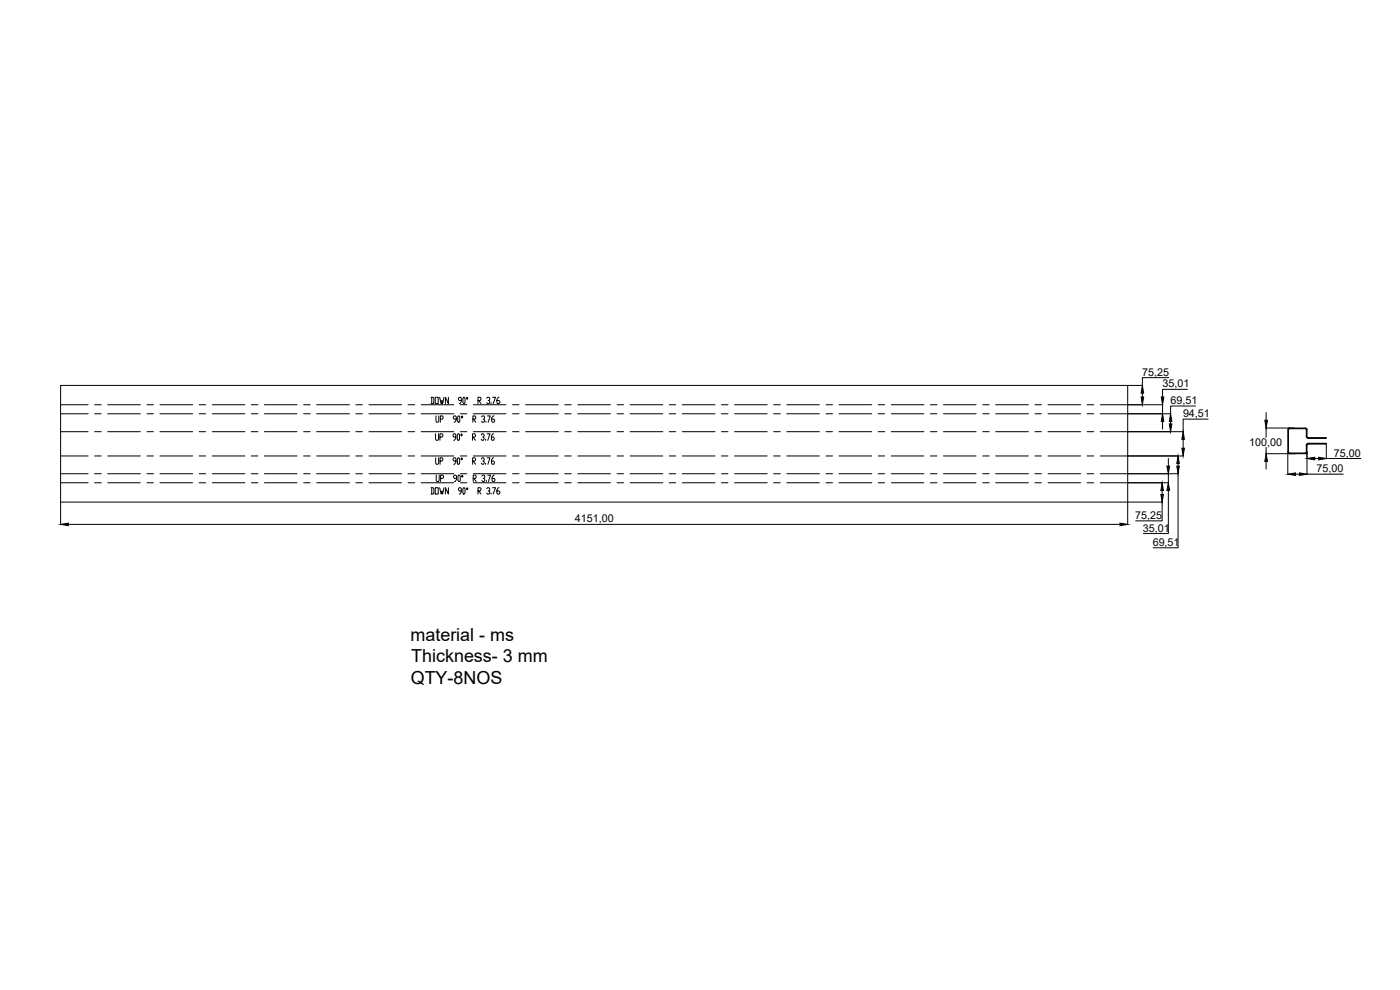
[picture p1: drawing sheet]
<svg xmlns="http://www.w3.org/2000/svg" width="420mm" height="297mm" viewBox="0 0 420 297" stroke-linecap="round" stroke-linejoin="round" font-family="sans-serif">
<!-- layer: 0 -->
<g fill="none" stroke="#000" stroke-width=".3">
<path d="M18.2 115.6h320.2v35.1h-320.2zM129.4 119.2h.6l.2 .3v1.3l-.2 .3h-.6M129.6 119.2v1.9M130.6 119.2h.9v1.9h-.9zM131.9 119.2l.5 1.9 .2-.9 .2 .9 .5-1.9M134.6 119.2v1.9l-.9-1.9v1.9M139.1 119.2l.5 .3v1.3l-.3 .3-.4-.3v-1.3zM140.2 119.2l.2 .3-.2 .3-.2-.3zM146.1 119.5l.2-.3h.5l.2 .3-.2 .7h-.3M147.8 119.2h.9l-.7 1.9M149.8 119.2l-.7 .6v1l.2 .3h.5l.2-.6-.2-.3h-.7M338.5 115.6h4.4"/>
<path d="M342.8 118v1.1M350.8 113.3h-8v2.3M356.3 116.8h-7.4v2.3M18.2 129.5h8.2M18.2 136.8h8.2M18.2 124.1h8.2M18.2 121.4h8.2M28.4 129.5h2M28.4 136.8h2M28.4 124.1h2M28.4 121.4h2M32.3 129.5h9.8"/>
<path d="M32.3 136.8h9.8M32.3 124.1h9.8M32.3 121.4h9.8M44.1 129.5h1.9M44.1 136.8h1.9M44.1 124.1h1.9M44.1 121.4h1.9M48 129.5h9.8M48 136.8h9.8M48 124.1h9.8M48 121.4h9.8M59.8 129.5h1.9"/>
<path d="M59.8 136.8h1.9M59.8 124.1h1.9M59.8 121.4h1.9M63.7 129.5h9.8M63.7 136.8h9.8M63.7 124.1h9.8M63.7 121.4h9.8M75.4 129.5h2M75.4 136.8h2M75.4 124.1h2M75.4 121.4h2M79.4 129.5h9.7"/>
<path d="M79.4 136.8h9.7M79.4 124.1h9.7M79.4 121.4h9.7M91.1 129.5h2M91.1 136.8h2M91.1 124.1h2M91.1 121.4h2M95 129.5h9.8M95 136.8h9.8M95 124.1h9.8M95 121.4h9.8M106.8 129.5h1.9"/>
<path d="M106.8 136.8h1.9M106.8 124.1h1.9M106.8 121.4h1.9M110.7 129.5h9.8M110.7 136.8h9.8M110.7 124.1h9.8M110.7 121.4h9.8M122.5 129.5h1.9M122.5 136.8h1.9M122.5 124.1h1.9M122.5 121.4h1.9M126.4 129.5h9.8"/>
<path d="M126.4 136.8h9.8M126.4 124.1h9.8M126.4 121.4h9.8M130.7 130.2v1.6l.2 .3h.5l.2-.3v-1.6M130.8 137.4v1.6l.2 .3h.4l.2-.3v-1.6M130.8 124.8v1.6l.2 .3h.5l.2-.3v-1.6M132 131.1h.7l.2-.3-.2-.6h-.7v1.9M132.1 138.3h.6l.2-.3-.2-.6h-.6v1.9M132.2 125.8h.6l.2-.4-.2-.6h-.6v1.9M136.8 131.1h-.6l-.2-.3 .2-.6h.4l.2 .3v1l-.6 .6M136.8 138.3h-.6l-.2-.3 .2-.6h.4l.2 .3v.9l-.4 .7h-.2M136.9 125.8h-.6l-.3-.4 .3-.6h.4l.2 .3v1l-.6 .6"/>
<path d="M137.5 130.2l.4 .3v1.3l-.2 .3-.5-.3v-1.3zM137.5 137.4l.5 .3v1.3l-.3 .3-.4-.3v-1.3zM137.6 124.8l.4 .3v1.3l-.2 .3-.4-.3v-1.3zM138.2 129.5h1.9M138.2 136.8h1.9M138.2 124.1h1.9M138.2 121.4h1.9M138.5 120.2h-.7l-.2-.4 .2-.6h.4l.3 .3v1l-.7 .6M138.5 130.2l.3 .3-.3 .3-.2-.3zM138.6 137.4l.2 .3-.2 .3-.2-.3zM138.7 124.8l.2 .3-.2 .3-.2-.3zM141.8 131.1h.7l.2-.3-.2-.6h-.7v1.9"/>
<path d="M141.8 138.3h.7l.2-.3-.2-.6h-.7v1.9M141.9 125.8h.7l.2-.4-.2-.6h-.7v1.9M142 131.1l.7 1M142.1 129.5h9.8M142.1 136.8h9.8M142.1 124.1h9.8M142.1 121.4h9.8M142.1 138.3l.6 1M142.1 125.8l.7 .9M143.5 120.2h.6l.2-.4-.2-.6h-.6v1.9M143.7 120.2l.6 .9M144.4 130.5l.2-.3h.5l.2 .6-.4 .3"/>
<path d="M144.5 137.7l.2-.3h.4l.2 .6-.4 .3M144.5 125.1l.3-.3h.4l.2 .3v.3l-.4 .4M145.1 131.1l.2 .4-.2 .6h-.5l-.2-.3M145.1 138.3l.2 .3-.2 .7h-.4l-.2-.3M145.2 125.8l.2 .3-.2 .6h-.4l-.3-.3M145.7 131.8v.3M145.7 139v.3M145.8 126.4v.3M146.2 130.2h.9l-.7 1.9M146.2 137.4h.9l-.7 1.9M146.3 124.8h.8l-.6 1.9M146.8 120.2l.2 .3-.2 .6h-.5l-.2-.3"/>
<path d="M147.4 120.8v.3M148.1 130.2h-.2l-.4 .6v1l.2 .3h.4l.2-.3-.2-.7h-.6M148.2 137.4l-.7 .6v1l.2 .3h.5l.2-.7-.2-.3h-.7M148.2 124.8l-.6 .6v1l.2 .3h.4l.2-.3-.2-.6h-.6M153.8 129.5h2M153.8 136.8h2M153.8 124.1h2M153.8 121.4h2M157.7 129.5h9.8M157.7 136.8h9.8M157.7 124.1h9.8M157.7 121.4h9.8"/>
<path d="M169.5 129.5h1.9M169.5 136.8h1.9M169.5 124.1h1.9M169.5 121.4h1.9M173.4 129.5h9.8M173.4 136.8h9.8M173.4 124.1h9.8M173.4 121.4h9.8M185.2 129.5h1.9M185.2 136.8h1.9M185.2 124.1h1.9M185.2 121.4h1.9"/>
<path d="M189.1 129.5h9.8M189.1 136.8h9.8M189.1 124.1h9.8M189.1 121.4h9.8M200.9 129.5h1.9M200.9 136.8h1.9M200.9 124.1h1.9M200.9 121.4h1.9M204.8 129.5h9.8M204.8 136.8h9.8M204.8 124.1h9.8M204.8 121.4h9.8"/>
<path d="M216.5 129.5h2M216.5 136.8h2M216.5 124.1h2M216.5 121.4h2M220.5 129.5h9.7M220.5 136.8h9.7M220.5 124.1h9.7M220.5 121.4h9.7M232.2 129.5h2M232.2 136.8h2M232.2 124.1h2M232.2 121.4h2"/>
<path d="M236.1 129.5h9.8M236.1 136.8h9.8M236.1 124.1h9.8M236.1 121.4h9.8M247.9 129.5h1.9M247.9 136.8h1.9M247.9 124.1h1.9M247.9 121.4h1.9M251.8 129.5h9.8M251.8 136.8h9.8M251.8 124.1h9.8M251.8 121.4h9.8"/>
<path d="M263.6 129.5h1.9M263.6 136.8h1.9M263.6 124.1h1.9M263.6 121.4h1.9M267.5 129.5h9.8M267.5 136.8h9.8M267.5 124.1h9.8M267.5 121.4h9.8M279.2 129.5h2M279.2 136.8h2M279.2 124.1h2M279.2 121.4h2"/>
<path d="M283.2 129.5h9.7M283.2 136.8h9.7M283.2 124.1h9.7M283.2 121.4h9.7M294.9 129.5h2M294.9 136.8h2M294.9 124.1h2M294.9 121.4h2M298.8 129.5h9.8M298.8 136.8h9.8M298.8 124.1h9.8M298.8 121.4h9.8"/>
<path d="M310.6 129.5h1.9M310.6 136.8h1.9M310.6 124.1h1.9M310.6 121.4h1.9M314.5 129.5h9.8M314.5 136.8h9.8M314.5 124.1h9.8M314.5 121.4h9.8M326.2 129.5h2M326.2 136.8h2M326.2 124.1h2M326.2 121.4h2"/>
<path d="M330.2 129.5h8.2M330.2 136.8h8.2M330.2 124.1h8.2M330.2 121.4h8.2M338.5 129.5h16.7M338.5 136.8h16.7M338.5 124.1h12.9M338.5 121.4h10.5M348.9 121.4v2.7M348.9 126.5v2.3M350.6 137.5v2.4M351.3 126.5v.7"/>
<path d="M353.6 139.1v.8M355.1 131.8v2.7M358.8 121.8h-7.5v2.3M362.6 125.8h-7.5v3.7M380 134.2l-.1 1.9h8.9M380 123.8v2.3M380 138.5v2.2M386.5 135.6l.5 .5M386.5 128.9h.2v6.7h-.2zM386.5 135.7v6.7M386.7 135.6l.3 .3M387 135.9h4.7v.2h-4.7z"/>
<path d="M387 128.4h4.7v.2h-4.7zM387 128.4l-.5 .5M387 128.6l-.3 .3M388.4 128.4h-8.5l.1 2.8M391.8 128.6l.2 .3M391.8 128.4l.5 .5M392 133.5h.2v2.1h-.2zM392 135.6l-.2 .3M392 128.9h.2v2.1h-.2zM392 131l.6 .5M392.2 135.7v6.7M392.3 135.6l-.5 .5"/>
<path d="M392.3 131l.3 .3M392.5 131.3h5.5v.3h-5.5zM392.5 133h5.5v.3h-5.5M392.5 133v.3M392.6 133l-.6 .5M392.6 133.3l-.3 .2M394.6 137.6h1.1M398 133.3v4.4M398 137.6h10.4M18.2 142.1h8.2M18.2 144.9h8.2M18.2 150.7v6.7"/>
<path d="M20.5 157.3h315.6M28.4 142.1h2M28.4 144.9h2M32.3 142.1h9.8M32.3 144.9h9.8M44.1 142.1h1.9M44.1 144.9h1.9M48 142.1h9.8M48 144.9h9.8M59.8 142.1h1.9M59.8 144.9h1.9M63.7 142.1h9.8"/>
<path d="M63.7 144.9h9.8M75.4 142.1h2M75.4 144.9h2M79.4 142.1h9.7M79.4 144.9h9.7M91.1 142.1h2M91.1 144.9h2M95 142.1h9.8M95 144.9h9.8M106.8 142.1h1.9M106.8 144.9h1.9M110.7 142.1h9.8"/>
<path d="M110.7 144.9h9.8M122.5 142.1h1.9M122.5 144.9h1.9M126.4 142.1h9.8M126.4 144.9h9.8M129.4 146.3h.6l.2 .3v1.3l-.2 .3h-.6M129.6 146.3v1.9M130.6 146.3h.9v1.9h-.9zM130.9 142.6v1.6l.2 .3h.5l.2-.3v-1.6M131.9 146.3l.5 1.9 .2-.9 .2 .9 .5-1.9M132.2 143.5h.7l.2-.3-.2-.6h-.7v1.9M134.6 146.3v1.9l-.9-1.9v1.9"/>
<path d="M137 143.5h-.6l-.3-.3 .3-.6h.4l.2 .3v.9l-.6 .7M137.7 142.6l.4 .3v1.3l-.2 .3-.5-.3v-1.3zM138.2 142.1h1.9M138.2 144.9h1.9M138.5 147.3h-.7l-.2-.3 .2-.7h.4l.3 .3v1l-.7 .6M138.8 142.6l.2 .3-.2 .3-.3-.3zM139.1 146.3l.5 .3v1.3l-.3 .3-.4-.3v-1.3zM140.2 146.3l.2 .3-.2 .4-.2-.4zM142 143.5h.7l.2-.3-.2-.6h-.7v1.9M142.1 142.1h9.8M142.1 144.9h9.8M142.2 143.5l.7 1"/>
<path d="M143.5 147.3h.6l.2-.3-.2-.7h-.6v1.9M143.7 147.3l.6 .9M144.6 142.9l.3-.3h.4l.2 .3-.2 .6h-.2M145.3 143.5l.2 .3-.2 .7h-.4l-.3-.3M146 144.2v.3M146.1 146.6l.2-.3h.5l.2 .3-.2 .7h-.3M146.4 142.6h.8l-.6 1.9M146.8 147.3l.2 .3-.2 .6h-.5l-.2-.3M147.4 147.9v.3M147.8 146.3h.9l-.7 1.9M148.3 142.6l-.6 .6v1l.2 .3h.4l.2-.7-.2-.3h-.6M149.8 146.3l-.7 .7v.9l.2 .3h.5l.2-.6-.2-.3h-.7"/>
<path d="M153.8 142.1h2M153.8 144.9h2M157.7 142.1h9.8M157.7 144.9h9.8M169.5 142.1h1.9M169.5 144.9h1.9M173.4 142.1h9.8M173.4 144.9h9.8M185.2 142.1h1.9M185.2 144.9h1.9M189.1 142.1h9.8M189.1 144.9h9.8"/>
<path d="M200.9 142.1h1.9M200.9 144.9h1.9M204.8 142.1h9.8M204.8 144.9h9.8M216.5 142.1h2M216.5 144.9h2M220.5 142.1h9.7M220.5 144.9h9.7M232.2 142.1h2M232.2 144.9h2M236.1 142.1h9.8M236.1 144.9h9.8"/>
<path d="M247.9 142.1h1.9M247.9 144.9h1.9M251.8 142.1h9.8M251.8 144.9h9.8M263.6 142.1h1.9M263.6 144.9h1.9M267.5 142.1h9.8M267.5 144.9h9.8M279.2 142.1h2M279.2 144.9h2M283.2 142.1h9.7M283.2 144.9h9.7"/>
<path d="M294.9 142.1h2M294.9 144.9h2M298.8 142.1h9.8M298.8 144.9h9.8M310.6 142.1h1.9M310.6 144.9h1.9M314.5 142.1h9.8M314.5 144.9h9.8M326.2 142.1h2M326.2 144.9h2M330.2 142.1h8.2M330.2 144.9h8.2"/>
<path d="M338.4 150.7v6.7M338.5 142.1h15.1M338.5 144.9h12.2M338.5 150.7h10.4M348.8 150.7v5.6h-8M348.8 147.2v1.2M350.6 147.2v12.9h-7.5M350.6 142.1v2.8M353.6 142.1v22.3h-7.5M388.8 142.3h1.2M392.2 142.3h10.9"/>
</g>
<g fill="#000" stroke="#000" stroke-width=".3">
<path d="M342.5 119.1h.7l-.4 2.3zM342.8 115.6l.4 2.4h-.7zM348.5 119.1h.8l-.4 2.3zM348.9 124.1l.4 2.4h-.8zM350.2 139.9h.8l-.4 2.2zM350.9 127.2h.8l-.4 2.3zM351.3 124.1l.4 2.4h-.8zM353.6 136.8l.3 2.3h-.7zM353.2 139.9h.7l-.3 2.2zM354.7 134.5h.8l-.4 2.3zM355.1 129.5l.4 2.3h-.8zM379.6 126.1h.8l-.4 2.3z"/>
<path d="M380 136.1l.4 2.4h-.8zM392.2 137.6l2.4-.4v.8zM395.7 137.2l2.3 .4-2.3 .4zM18.2 157.3l2.3-.3v.7zM336.1 157l2.3 .3-2.3 .4zM348.8 144.9l.4 2.3h-.8zM348.4 148.4h.8l-.4 2.3zM350.6 144.9l.4 2.3h-.8zM386.5 142.3l2.3-.4v.7zM390 141.9l2.2 .4-2.2 .3z"/>
</g>
<g font-size="5.4">
<text x="123.2" y="192.2">material - ms</text>
<text x="123.4" y="198.7">Thickness- 3 mm</text>
<text x="123.3" y="205.2">QTY-8NOS</text>
</g>
<g font-size="3.2">
<text x="342.8" y="112.8">75,25</text>
<text x="348.9" y="116.2">35,01</text>
<text x="351.3" y="121.3">69,51</text>
<text x="355" y="125.2">94,51</text>
<text x="374.9" y="133.7">100,00</text>
<text x="400.3" y="137">75,00</text>
<text x="395.1" y="141.7">75,00</text>
<text x="340.7" y="155.7">75,25</text>
<text x="172.5" y="156.7">4151,00</text>
<text x="343" y="159.5">35,01</text>
<text x="345.9" y="163.8">69,51</text>
</g>
</svg>
